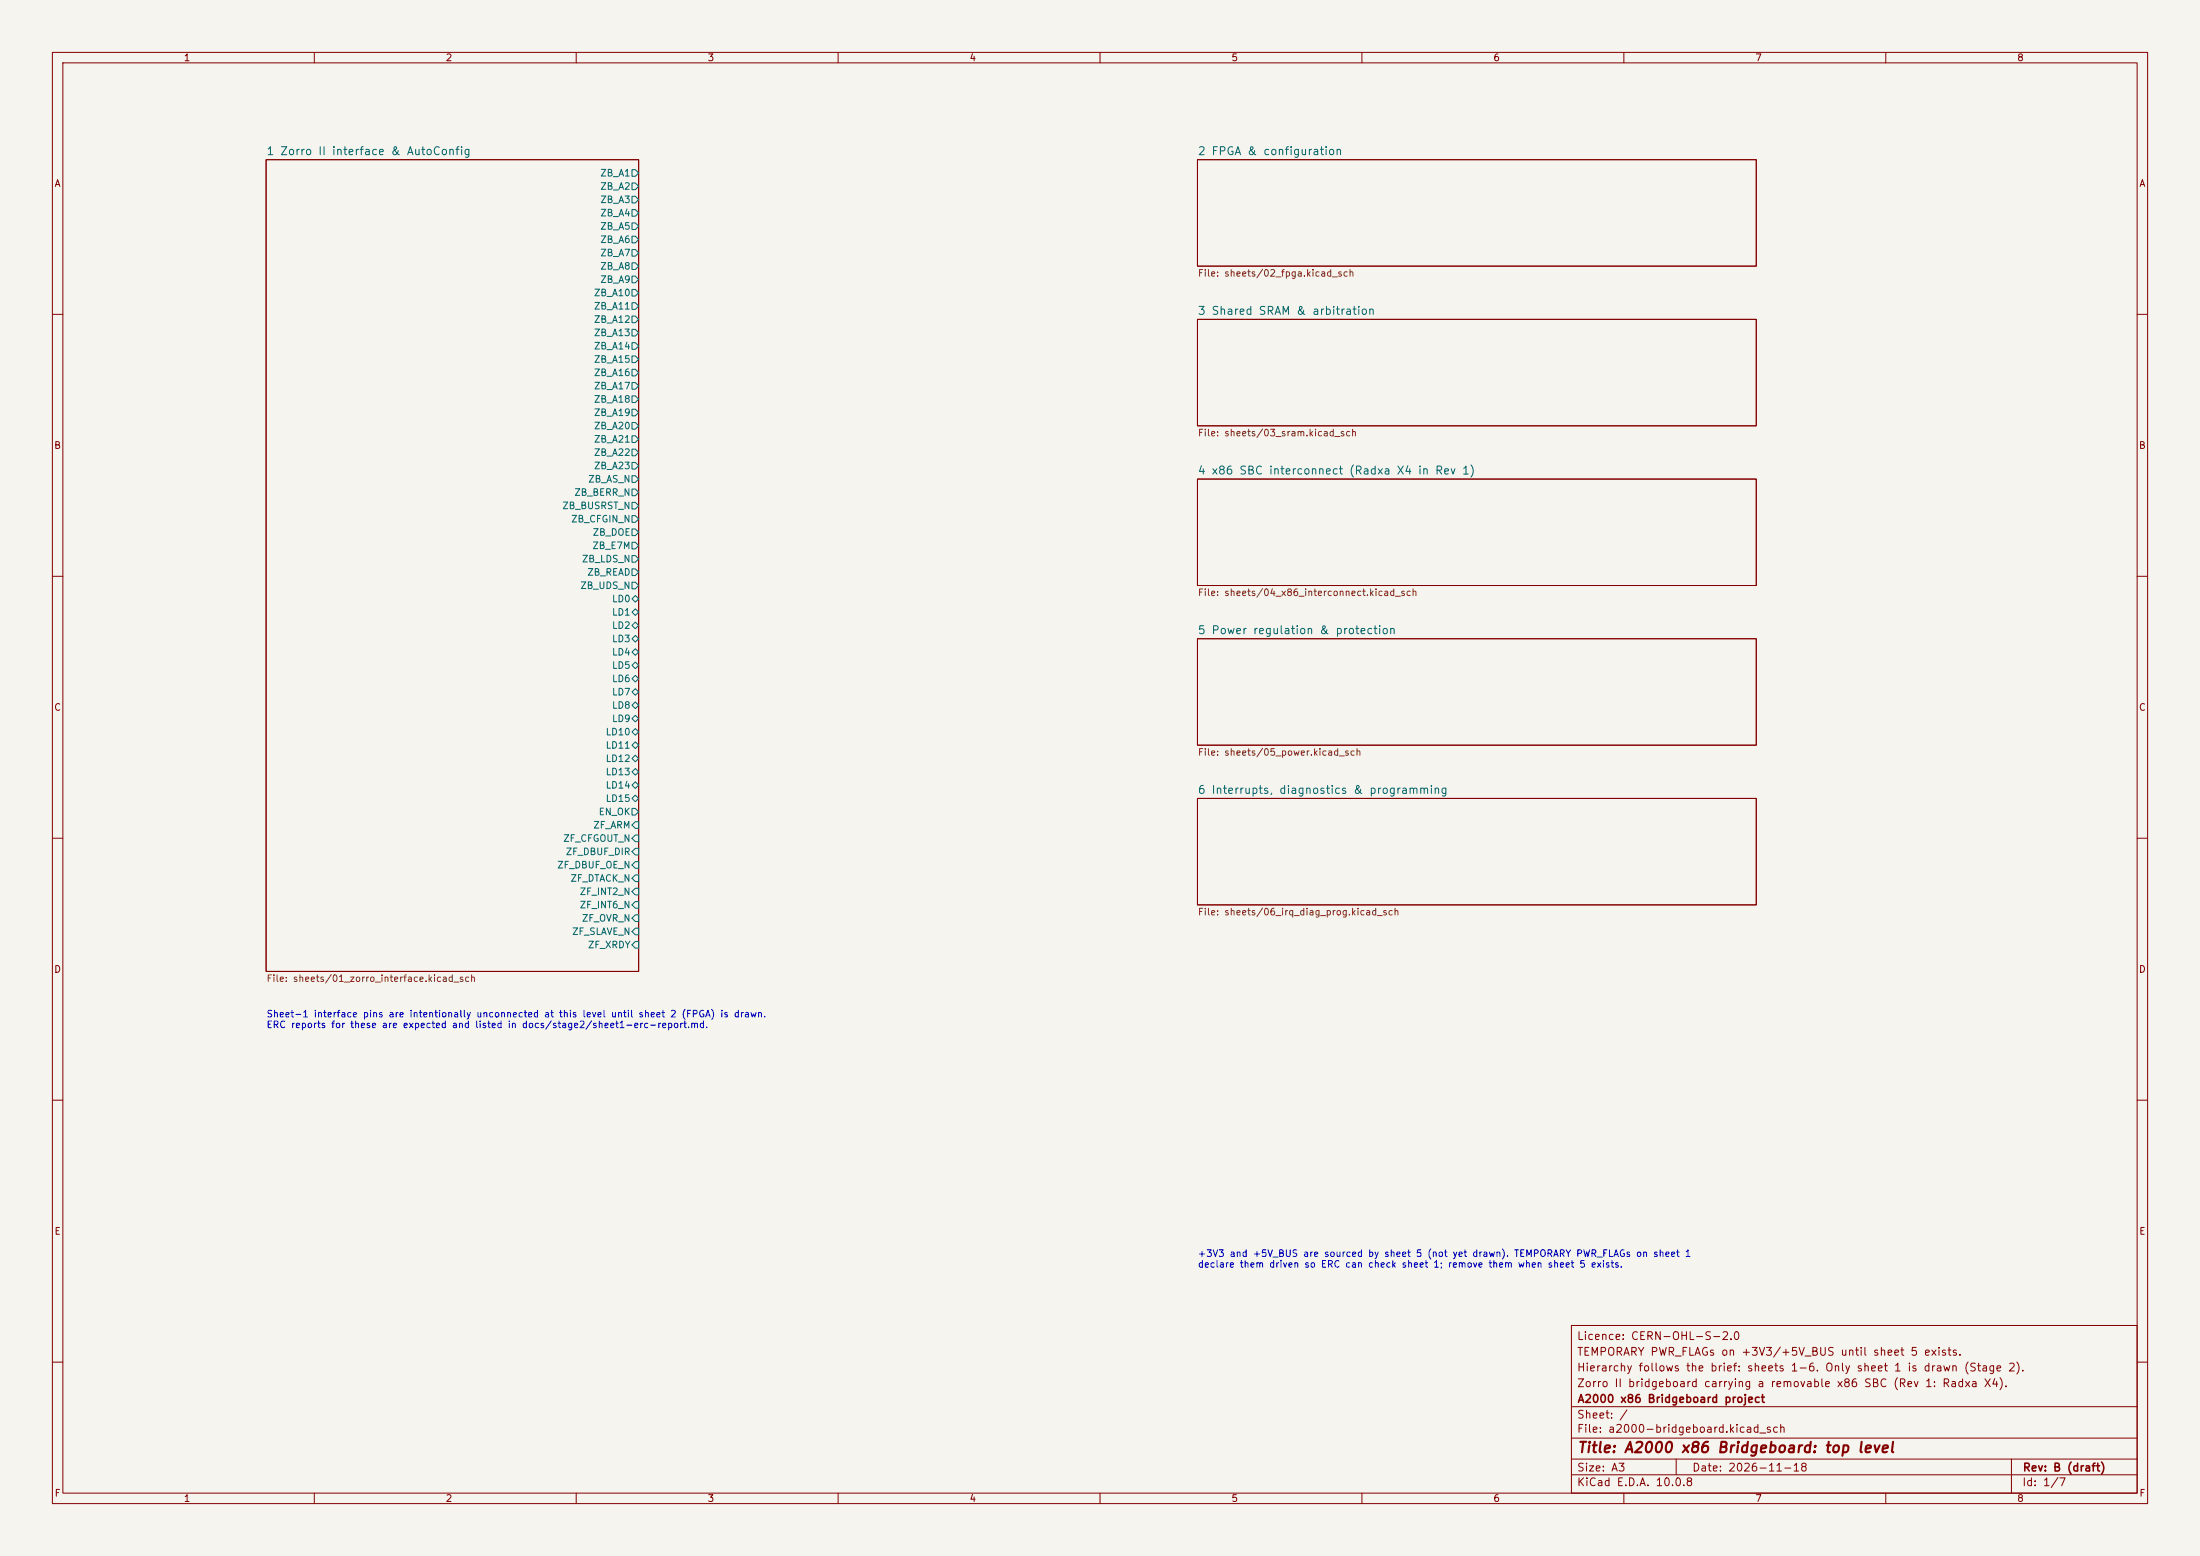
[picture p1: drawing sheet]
<svg xmlns="http://www.w3.org/2000/svg" width="420mm" height="297mm" viewBox="0 0 420 297" stroke-linecap="round" stroke-linejoin="round" font-family="sans-serif">
<path d="M0 0h420v297h-420z" fill="#f5f4ef" stroke="#f5f4ef" stroke-width=".19"/>
<g fill="none" stroke="#840000" stroke-width=".19">
<path d="M10 10h400v277h-400zM12 12h396v273h-396zM60 10v2M110 10v2M160 10v2M210 10v2M260 10v2M310 10v2M360 10v2M50.8 30.5h71.1v154.9h-71.1zM228.6 30.5h106.7v20.3h-106.7zM10 60h2"/>
<path d="M228.6 61h106.7v20.3h-106.7zM408 60h2M228.6 91.4h106.7v20.4h-106.7zM10 110h2M408 110h2M228.6 121.9h106.7v20.3h-106.7zM10 160h2M228.6 152.4h106.7v20.3h-106.7zM408 160h2M10 210h2M408 210h2M300 253h108v32h-108z"/>
<path d="M10 260h2M300 278.5h108M300 274.5h108M300 268.5h108M320 278.5v3M384 278.5v6.5M408 260h2M60 285v2M110 285v2M160 285v2M210 285v2M260 285v2"/>
<path d="M300 281.5h108M310 285v2M360 285v2"/>
</g>
<g fill="none" stroke="#006464" stroke-width=".19">
<path d="M120.6 32.4h.7l.6 .6-.6 .7h-.7zM120.6 34.9h.7l.6 .7-.6 .6h-.7zM120.6 37.5h.7l.6 .6-.6 .6h-.7zM120.6 40h.7l.6 .6-.6 .7h-.7zM120.6 42.5h.7l.6 .7-.6 .6h-.7zM120.6 45.1h.7l.6 .6-.6 .7h-.7zM120.6 47.6h.7l.6 .7-.6 .6h-.7zM120.6 50.2h.7l.6 .6-.6 .6h-.7zM120.6 52.7h.7l.6 .6-.6 .7h-.7zM120.6 55.2h.7l.6 .7-.6 .6h-.7zM120.6 57.8h.7l.6 .6-.6 .7h-.7zM120.6 60.3h.7l.6 .7-.6 .6h-.7z"/>
<path d="M120.6 62.9h.7l.6 .6-.6 .6h-.7zM120.6 65.4h.7l.6 .6-.6 .7h-.7zM120.6 67.9h.7l.6 .7-.6 .6h-.7zM120.6 70.5h.7l.6 .6-.6 .7h-.7zM120.6 73h.7l.6 .7-.6 .6h-.7zM120.6 75.6h.7l.6 .6-.6 .6h-.7zM120.6 78.1h.7l.6 .6-.6 .7h-.7zM120.6 80.6h.7l.6 .7-.6 .6h-.7zM120.6 83.2h.7l.6 .6-.6 .7h-.7zM120.6 85.7h.7l.6 .7-.6 .6h-.7zM120.6 88.3h.7l.6 .6-.6 .6h-.7zM120.6 90.8h.7l.6 .6-.6 .7h-.7z"/>
<path d="M120.6 93.3h.7l.6 .7-.6 .6h-.7zM120.6 95.9h.7l.6 .6-.6 .7h-.7zM120.6 98.4h.7l.6 .7-.6 .6h-.7zM120.6 101h.7l.6 .6-.6 .6h-.7zM120.6 103.5h.7l.6 .6-.6 .7h-.7zM120.6 106h.7l.6 .7-.6 .6h-.7zM120.6 108.6h.7l.6 .6-.6 .7h-.7zM120.6 111.1h.7l.6 .7-.6 .6h-.7zM120.6 114.3l.7-.6 .6 .6-.6 .6zM120.6 116.8l.7-.6 .6 .6-.6 .7zM120.6 119.4l.7-.7 .6 .7-.6 .6zM120.6 121.9l.7-.6 .6 .6-.6 .7z"/>
<path d="M120.6 124.5l.7-.7 .6 .7-.6 .6zM120.6 129.5l.7-.6 .6 .6-.6 .7zM120.6 132.1l.7-.7 .6 .7-.6 .6zM120.6 134.6l.7-.6 .6 .6-.6 .7zM120.6 137.2l.7-.7 .6 .7-.6 .6zM120.6 139.7l.7-.6 .6 .6-.6 .6zM121.3 126.4l.6 .6-.6 .6-.7-.6zM120.6 142.2l.7-.6 .6 .6-.6 .7zM120.6 147.3l.7-.6 .6 .6-.6 .7zM120.6 149.9l.7-.7 .6 .7-.6 .6zM120.6 152.4l.7-.6 .6 .6-.6 .6zM120.6 154.3h.7l.6 .6-.6 .7h-.7z"/>
<path d="M121.3 144.1l.6 .7-.6 .6-.7-.6zM121.3 156.8h.6v1.3h-.6l-.7-.6zM120.6 160l.7-.6h.6v1.3h-.6zM121.3 161.9h.6v1.3h-.6l-.7-.6zM121.3 164.5h.6v1.2h-.6l-.7-.6zM121.3 167h.6v1.3h-.6l-.7-.7zM121.3 169.5h.6v1.3h-.6l-.7-.6zM121.3 172.1h.6v1.3h-.6l-.7-.7zM121.3 174.6h.6v1.3h-.6l-.7-.6zM121.3 177.2h.6v1.2h-.6l-.7-.6zM121.3 179.7h.6v1.3h-.6l-.7-.7z"/>
</g>
<text font-size="2" fill="#840000" x="301" y="277.8">Title: A2000 x86 Bridgeboard: top level</text>
<g font-size="1.5" fill="#006464">
<text x="50.7" y="30">1 Zorro II interface &amp; AutoConfig</text>
<text x="228.5" y="30">2 FPGA &amp; configuration</text>
<text x="228.5" y="60.5">3 Shared SRAM &amp; arbitration</text>
<text x="228.5" y="90.9">4 x86 SBC interconnect (Radxa X4 in Rev 1)</text>
<text x="228.5" y="121.4">5 Power regulation &amp; protection</text>
<text x="228.5" y="151.9">6 Interrupts, diagnostics &amp; programming</text>
</g>
<g font-size="1.5" fill="#840000">
<text x="300.9" y="256.1">Licence: CERN-OHL-S-2.0</text>
<text x="300.9" y="262.1">Hierarchy follows the brief: sheets 1-6. Only sheet 1 is drawn (Stage 2).</text>
<text x="300.9" y="259.1">TEMPORARY PWR_FLAGs on +3V3/+5V_BUS until sheet 5 exists.</text>
<text x="300.9" y="265.1">Zorro II bridgeboard carrying a removable x86 SBC (Rev 1: Radxa X4).</text>
<text x="301" y="268.1">A2000 x86 Bridgeboard project</text>
<text x="300.9" y="273.8">File: a2000-bridgeboard.kicad_sch</text>
<text x="300.9" y="271.1">Sheet: /</text>
<text x="300.9" y="281.2">Size: A3</text>
<text x="322.9" y="281.2">Date: 2026-11-18</text>
<text x="386" y="281.2">Rev: B (draft)</text>
<text x="300.9" y="284">KiCad E.D.A. 10.0.8</text>
<text x="385.9" y="284">Id: 1/7</text>
</g>
<g font-size="1.3" fill="#840000">
<text x="35" y="12">1</text>
<text x="85" y="12">2</text>
<text x="135" y="12">3</text>
<text x="185" y="12">4</text>
<text x="235" y="12">5</text>
<text x="285" y="12">6</text>
<text x="335" y="12">7</text>
<text x="385" y="12">8</text>
<text x="10.3" y="36">A</text>
<text x="408.3" y="36">A</text>
<text x="10.2" y="86">B</text>
<text x="408.2" y="86">B</text>
<text x="10.2" y="136">C</text>
<text x="408.2" y="136">C</text>
<text x="10.2" y="186">D</text>
<text x="408.2" y="186">D</text>
<text x="10.3" y="236">E</text>
<text x="408.3" y="236">E</text>
<text x="10.3" y="286">F</text>
<text x="35" y="287">1</text>
<text x="85" y="287">2</text>
<text x="135" y="287">3</text>
<text x="185" y="287">4</text>
<text x="235" y="287">5</text>
<text x="285" y="287">6</text>
<text x="335" y="287">7</text>
<text x="385" y="287">8</text>
<text x="408.3" y="286">F</text>
</g>
<g font-size="1.3" fill="#006464">
<text x="114.5" y="34">ZB_A1</text>
<text x="114.5" y="36.5">ZB_A2</text>
<text x="114.5" y="39.1">ZB_A3</text>
<text x="114.5" y="41.6">ZB_A4</text>
<text x="114.5" y="44.1">ZB_A5</text>
<text x="114.5" y="46.7">ZB_A6</text>
<text x="114.5" y="49.2">ZB_A7</text>
<text x="114.5" y="51.8">ZB_A8</text>
<text x="113.3" y="56.8">ZB_A10</text>
<text x="113.3" y="59.4">ZB_A11</text>
<text x="114.5" y="54.3">ZB_A9</text>
<text x="113.3" y="61.9">ZB_A12</text>
<text x="113.3" y="64.5">ZB_A13</text>
<text x="113.3" y="67">ZB_A14</text>
<text x="113.3" y="69.5">ZB_A15</text>
<text x="113.3" y="72.1">ZB_A16</text>
<text x="113.3" y="74.6">ZB_A17</text>
<text x="113.3" y="77.2">ZB_A18</text>
<text x="113.3" y="79.7">ZB_A19</text>
<text x="113.3" y="82.2">ZB_A20</text>
<text x="113.3" y="84.8">ZB_A21</text>
<text x="113.3" y="87.3">ZB_A22</text>
<text x="113.3" y="89.9">ZB_A23</text>
<text x="109.5" y="94.9">ZB_BERR_N</text>
<text x="112.2" y="92.4">ZB_AS_N</text>
<text x="107.2" y="97.5">ZB_BUSRST_N</text>
<text x="108.9" y="100">ZB_CFGIN_N</text>
<text x="111" y="107.6">ZB_LDS_N</text>
<text x="113" y="105.1">ZB_E7M</text>
<text x="113" y="102.6">ZB_DOE</text>
<text x="110.7" y="112.7">ZB_UDS_N</text>
<text x="112" y="110.2">ZB_READ</text>
<text x="116.7" y="115.3">LD0</text>
<text x="116.7" y="117.8">LD1</text>
<text x="116.7" y="120.3">LD2</text>
<text x="116.7" y="122.9">LD3</text>
<text x="116.7" y="125.4">LD4</text>
<text x="116.7" y="128">LD5</text>
<text x="116.7" y="130.5">LD6</text>
<text x="116.7" y="133">LD7</text>
<text x="116.7" y="135.6">LD8</text>
<text x="115.5" y="140.7">LD10</text>
<text x="115.5" y="143.2">LD11</text>
<text x="116.7" y="138.1">LD9</text>
<text x="115.5" y="145.7">LD12</text>
<text x="115.5" y="148.3">LD13</text>
<text x="114.2" y="155.9">EN_OK</text>
<text x="115.5" y="150.8">LD14</text>
<text x="115.5" y="153.4">LD15</text>
<text x="107.4" y="161">ZF_CFGOUT_N</text>
<text x="113.2" y="158.4">ZF_ARM</text>
<text x="106.3" y="166.1">ZF_DBUF_OE_N</text>
<text x="107.9" y="163.5">ZF_DBUF_DIR</text>
<text x="108.8" y="168.6">ZF_DTACK_N</text>
<text x="110.6" y="171.1">ZF_INT2_N</text>
<text x="110.6" y="173.7">ZF_INT6_N</text>
<text x="109.1" y="178.8">ZF_SLAVE_N</text>
<text x="111" y="176.2">ZF_OVR_N</text>
<text x="112.1" y="181.3">ZF_XRDY</text>
</g>
<g font-size="1.3" fill="#725600">
<text x="228.6" y="53.1">File: sheets/02_fpga.kicad_sch</text>
<text x="228.6" y="83.6">File: sheets/03_sram.kicad_sch</text>
<text x="228.6" y="114.1">File: sheets/04_x86_interconnect.kicad_sch</text>
<text x="228.6" y="144.5">File: sheets/05_power.kicad_sch</text>
<text x="228.6" y="175">File: sheets/06_irq_diag_prog.kicad_sch</text>
<text x="50.8" y="187.7">File: sheets/01_zorro_interface.kicad_sch</text>
</g>
<g font-size="1.3" fill="#0000c2">
<text x="50.8" y="194.5">Sheet-1 interface pins are intentionally unconnected at this level until sheet 2 (FPGA) is drawn.</text>
<text x="50.8" y="196.5">ERC reports for these are expected and listed in docs/stage2/sheet1-erc-report.md.</text>
<text x="228.6" y="240.2">+3V3 and +5V_BUS are sourced by sheet 5 (not yet drawn). TEMPORARY PWR_FLAGs on sheet 1</text>
<text x="228.6" y="242.3">declare them driven so ERC can check sheet 1; remove them when sheet 5 exists.</text>
</g>
</svg>
